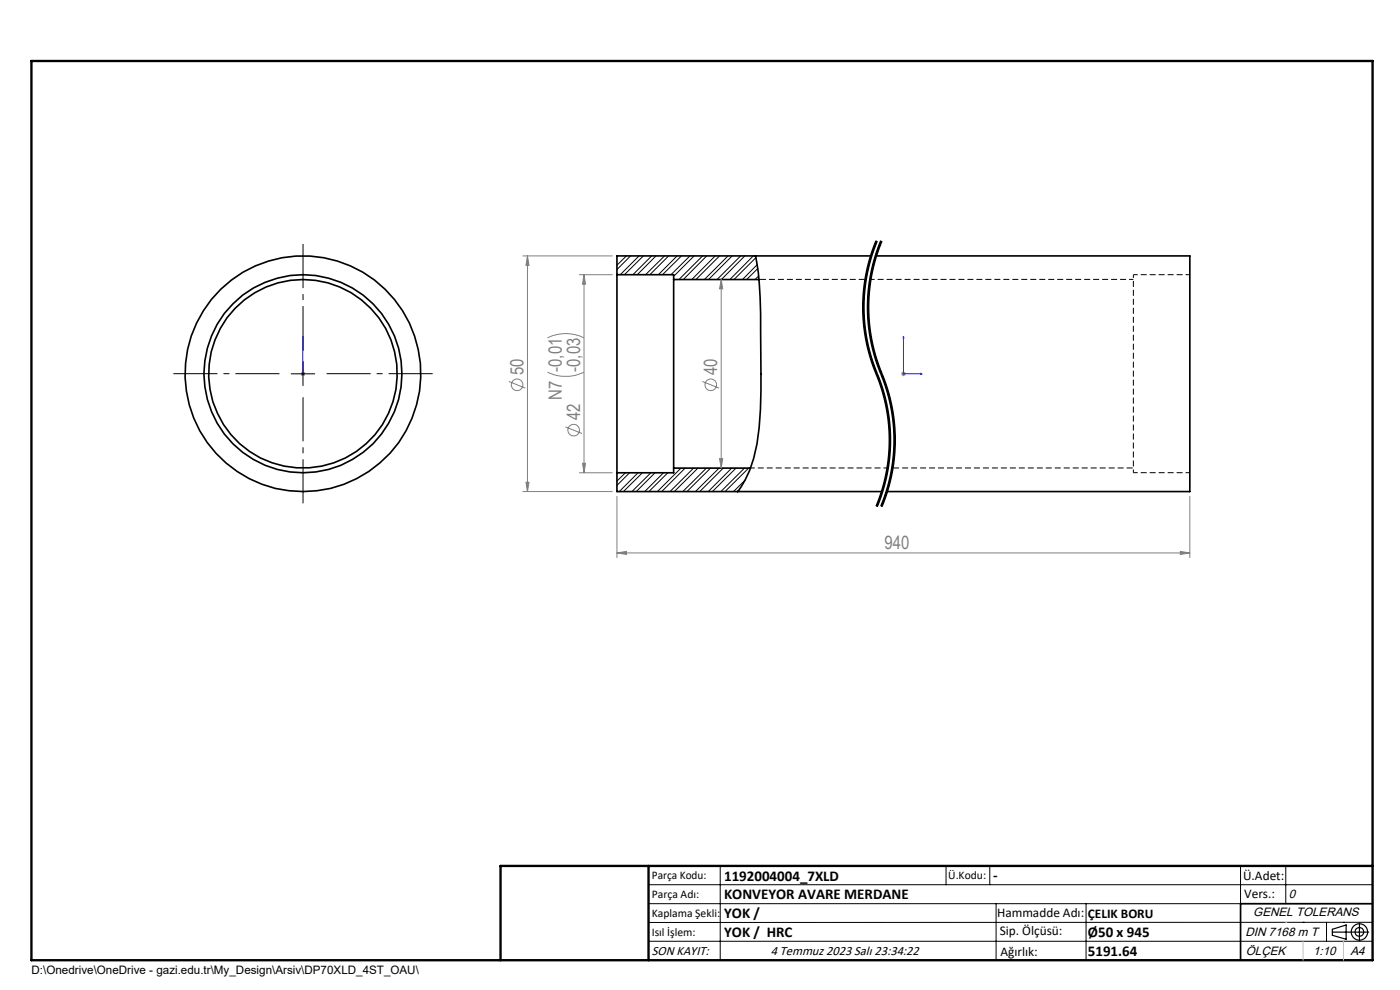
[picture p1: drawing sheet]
<svg xmlns="http://www.w3.org/2000/svg" width="297mm" height="210mm" viewBox="0 0 297 210" stroke-linecap="round" stroke-linejoin="round" font-family="sans-serif">
<path d="M240.4 58.3v42" fill="none" stroke="#000" stroke-width=".21" stroke-dasharray="1.3 .6" stroke-dashoffset=".6" stroke-linecap="butt"/>
<path d="M252.4 58.3h-12M240.4 100.3h12" fill="none" stroke="#000" stroke-width=".21" stroke-dasharray="1.3 .6" stroke-dashoffset=".3" stroke-linecap="butt"/>
<path d="M240.4 59.3h-55.8M159.2 99.3h29.1" fill="none" stroke="#000" stroke-width=".21" stroke-dasharray="1.3 .6" stroke-dashoffset=".4" stroke-linecap="butt"/>
<path d="M183.6 59.3h-22.6M189.3 99.3h51.1" fill="none" stroke="#000" stroke-width=".21" stroke-dasharray="1.3 .6" stroke-dashoffset="-.2" stroke-linecap="butt"/>
<g fill="none" stroke="#000" stroke-width=".21">
<path d="M131.1 54.3l-.2 .2M132.9 54.3l-2 2M133.8 54.3l-2.9 2.9M135.6 54.3l-4 4M136.5 54.3l-4 4M138.3 54.3l-4 4M139.2 54.3l-4 4M141 54.3l-4.1 4M141.9 54.3l-4 4M143.7 54.3l-4 4M144.6 54.3l-4.1 4M146.4 54.3l-4.1 4"/>
<path d="M147.2 54.3l-4.3 4.3M149 54.3l-5 5M149.9 54.3l-4.9 5M151.7 54.3l-4.9 5M152.6 54.3l-5 5M154.4 54.3l-5 5M155.3 54.3l-5 5M157.1 54.3l-5 5M158 54.3l-5 5M159.8 54.3l-5 5M160.4 54.6l-4.7 4.7M160.6 56.2l-3.1 3.1"/>
<path d="M160.8 57l-2.4 2.3M160.9 58.6l-.7 .7M183.4 59.5l-.4 3.5M183.8 59.5l-.3 2.6M184.3 57l-.5 2.5M184.4 59.5l-.4 3.5M184.6 54.3l-1.2 5.2M184.8 59.5l-.3 2.6M185 54.4l-.7 2.6M185.6 54.3l-1.2 5.2M185.8 51l-1.2 3.3M186 54.4l-1.2 5.1"/>
<path d="M186 51.1a37 37 0 0 0 .6 29.8 36.6 36.6 0 0 1-.6 26.5M186.1 51.2l-1.1 3.2M186.8 51l-1.2 3.3M187 51.1a37 37 0 0 0 .6 29.8 36.6 36.6 0 0 1-.6 26.5M187.1 51.2l-1.1 3.2M61.8 79.3h5M64.3 76.8v5M183 63v4.4M183 67.4l.4 3.5M183.4 70.9l.7 3.4M183.5 62.1a36.4 36.4 0 0 0 .8 11.3M184 63v4.4"/>
<path d="M184 67.4l.4 3.5M184.1 74.3l.3 .9M184.3 73.4l.7 2.5 1 2.9M184.4 75.2l1.1 3.3M184.4 70.9l.7 3.4M184.5 62.1a37.6 37.6 0 0 0 3.3 18.7 36.8 36.8 0 0 1 2.2 13M185.1 74.3l.3 .9M185.4 75.2l1.1 3.3M185.5 78.5l1.7 5M186 78.8l.1 .4zM186.1 79.2a36.8 36.8 0 0 1 2.9 14.6M186.5 78.5l1.7 5"/>
<path d="M144.5 99.3l-5 5M145.3 99.3l-4.9 5M147.1 99.3l-5 5M148.1 99.3l-5 5M149.9 99.3l-5 5M150.7 99.3l-5 5M152.5 99.3l-5 5M153.4 99.3l-5 5M155.2 99.3l-5 5M156.1 99.3l-5 5M157.9 99.3l-5 5M158.8 99.3l-5 5"/>
<path d="M187.2 83.4a36.4 36.4 0 0 1-1.4 24M188.2 83.4a36.4 36.4 0 0 1-1.4 24M189 93.8a37 37 0 0 1-1.9 11.2M190 93.8a37 37 0 0 1-1.9 11.2M132.7 100.3l-1.8 1.8M133.6 100.3l-2.7 2.7M135.4 100.3l-4 4M136.3 100.3l-4 4M138.1 100.3l-4 4M139 100.3l-4 4M140.8 100.3l-4 4M141.7 100.3l-4 4"/>
<path d="M158.1 101.8l-2.5 2.5M187.1 105l-1 2.5M188.1 105l-1 2.5M137.6 187.7h153.6M137.6 191.7h153.6M137.6 199.7h153.6M152.8 183.7v20M200.7 183.7v4M210 183.7v4M211.3 191.7v12M230.4 191.7v12M263.2 183.7v20"/>
<path d="M272.8 183.7v8M276.4 195.6h.1M281.4 195.6v4.1M285 195.6h.1M291.2 195.6l-153.6 .1"/>
</g>
<g fill="none" stroke="#000" stroke-width=".35">
<path d="M130.9 58.3v42M130.9 58.3h12v1M142.9 59.3v40M142.9 59.3h18.1M160.3 54.3l.1 .4a77.9 77.9 0 0 1 1 15.6v4.1a126.5 126.5 0 0 1-.8 19.8 21.7 21.7 0 0 1-4.1 10.1M184.8 54.3h-53.9v4M185.8 54.3h66.6v50h-64.3M142.9 99.3h16.3M142.9 99.3v1h-12M130.9 100.3v4h56.2M291.2 191.7h-28v12"/>
<circle cx="64.3" cy="79.3" r="21"/>
<circle cx="64.3" cy="79.3" r="20"/>
<circle cx="64.3" cy="79.3" r="25"/>
</g>
<g fill="none" stroke="#808080" stroke-width=".21">
<path d="M110.9 54.3h19M111.9 54.3l.3 2h-.6zM111.9 54.3v50M122.9 58.3h7M123.9 58.3l.3 2h-.6zM123.9 58.3v42M153 59.3l.3 2h-.7zM153 59.3v40M63.8 79.3h1M63.9 78.9l.7 .7M64.3 78.8v1M64.6 78.9l-.7 .7"/>
<path d="M116.1 78.9a9 9 0 0 0 7.8 0M116.1 71.7a8.6 8.6 0 0 1 7.8 0M191.2 79.3h1M191.3 78.9l.7 .7M191.7 78.8v1M192 78.9l-.7 .7M107.9 80.9l3.5 1.4M119.9 90.5l3.6 1.5M123.6 98.3h.6l-.3 2zM149 80.9l3.5 1.4M152.6 97.3h.7l-.3 2zM110.9 104.3h19"/>
<path d="M111.6 102.3h.6l-.3 2zM122.9 100.3h7M130.9 117.3l2-.3v.6zM130.9 105.3v13M130.9 117.3h121.5M250.4 117l2 .3-2 .3zM252.4 105.3v13"/>
<circle cx="109.7" cy="81.6" r="1.23"/>
<circle cx="121.7" cy="91.2" r="1.23"/>
<circle cx="150.8" cy="81.6" r="1.24"/>
</g>
<path d="M186 51.1a36.6 36.6 0 0 0 0 28.2M187 51.1a36.6 36.6 0 0 0 0 28.2M186 79.3a36.6 36.6 0 0 1 0 28.1M187 79.3a36.6 36.6 0 0 1 0 28.1" fill="none" stroke="#000" stroke-width=".21" stroke-dasharray="6.3 1.3 1.3 1.3" stroke-dashoffset="4" stroke-linecap="butt"/>
<g fill="none" stroke="#000" stroke-width=".25">
<path d="M282.6 197.7h7.8M282.6 197.1l3-.9v3l-3-.8zM288.4 195.8v3.8M106.2 203.7h185"/>
<circle cx="288.4" cy="197.7" r="1.74"/>
<circle cx="288.4" cy="197.7" r=".93"/>
</g>
<path d="M64.3 79.2v.2zM64.3 71.3v.4v-.4M64.3 79.3h.1M64.3 71.3v8M191.7 71.3l.1 .4h-.2zM191.7 71.3v8h4M195.3 79.2l.4 .1-.4 .1z" fill="none" stroke="#00f" stroke-width=".21"/>
<path d="M59.3 79.3h-22.5M64.3 74.3v-22.5M69.3 79.3h22.5M64.3 84.3v22.5" fill="none" stroke="#000" stroke-width=".21" stroke-dasharray="15.2 1.3 1.3 1.3" stroke-dashoffset="5.9" stroke-linecap="butt"/>
<path d="M6.7 12.9h284.5v190.8h-284.5zM137.6 183.7v20M291.2 183.7h-185v20" fill="none" stroke="#000" stroke-width=".5"/>
<path d="M276.4 199.7v4M285 199.7v4" fill="none" stroke="#c0c0c0" stroke-width=".21"/>
<path d="M272.8 195.6h.1" fill="none" stroke="#c0c0c0" stroke-width=".25"/>
<g fill="#00f">
<path d="M195.3 79.2l.4 .1-.4 .1zM191.7 71.3l.1 .4h-.2z"/>
<path d="M64.3 79.2v.2zM64.3 71.3v.4z"/>
</g>
<g fill="#808080">
<path d="M130.9 117.3l2-.3v.6zM250.4 117l2 .3-2 .3z"/>
<path d="M111.6 102.3h.6l-.3 2zM111.9 54.3l.3 2h-.6z"/>
<path d="M123.9 58.3l.3 2h-.6zM123.6 98.3h.6l-.3 2zM153 59.3l.3 2h-.7zM152.6 97.3h.7l-.3 2z"/>
</g>
<g font-size="3.9" fill="#808080">
<text x="111" y="79.6" transform="rotate(-90 111 79.6)">50</text>
<text x="123" y="78.9" transform="rotate(-90 123 78.9)">-0,03</text>
<text x="152.1" y="79.6" transform="rotate(-90 152.1 79.6)">40</text>
<text x="119.2" y="84.8" transform="rotate(-90 119.2 84.8)">N7 -0,01</text>
<text x="123" y="89.2" transform="rotate(-90 123 89.2)">42</text>
<text x="187.6" y="116.4">940</text>
</g>
<g font-size="3.2">
<text x="153.6" y="186.8">1192004004_7XLD</text>
<text x="153.6" y="190.8">KONVEYOR AVARE MERDANE</text>
<text x="210.7" y="186.6">-</text>
<text x="153.6" y="194.8">YOK /</text>
<text x="153.6" y="198.8">YOK / HRC</text>
<text x="230.8" y="198.7">Ø50 x 945</text>
<text x="230.8" y="202.8">5191.64</text>
</g>
<g font-size="2.8">
<text x="263.7" y="186.7">Ü.Adet:</text>
<text x="263.9" y="190.5">Vers.:</text>
<text x="211.5" y="194.5">Hammadde Adı:</text>
<text x="230.8" y="194.7">ÇELIK BORU</text>
<text x="138.3" y="202.6">SON KAYIT:</text>
<text x="163.5" y="202.6">4 Temmuz 2023 Salı 23:34:22</text>
<text x="212.1" y="198.4">Sip. Ölçüsü:</text>
<text x="212.2" y="202.7">Ağırlık:</text>
</g>
<g font-size="2.6">
<text x="273.4" y="190.4">0</text>
<text x="265.9" y="194.4">GENEL TOLERANS</text>
<text x="264.2" y="198.5">DIN 7168 m T</text>
<text x="264.3" y="202.6">ÖLÇEK</text>
<text x="278.5" y="202.6">1:10</text>
<text x="286.5" y="202.6">A4</text>
</g>
<g font-size="2.5">
<text x="138.3" y="186.4">Parça Kodu:</text>
<text x="138.3" y="190.5">Parça Adı:</text>
<text x="201.2" y="186.5">Ü.Kodu:</text>
<text x="138.3" y="194.5">Kaplama Şekli:</text>
<text x="138.3" y="198.6">Isıl İşlem:</text>
<text x="6.7" y="206.7">D:\Onedrive\OneDrive - gazi.edu.tr\My_Design\Arsiv\DP70XLD_4ST_OAU\</text>
</g>
</svg>
